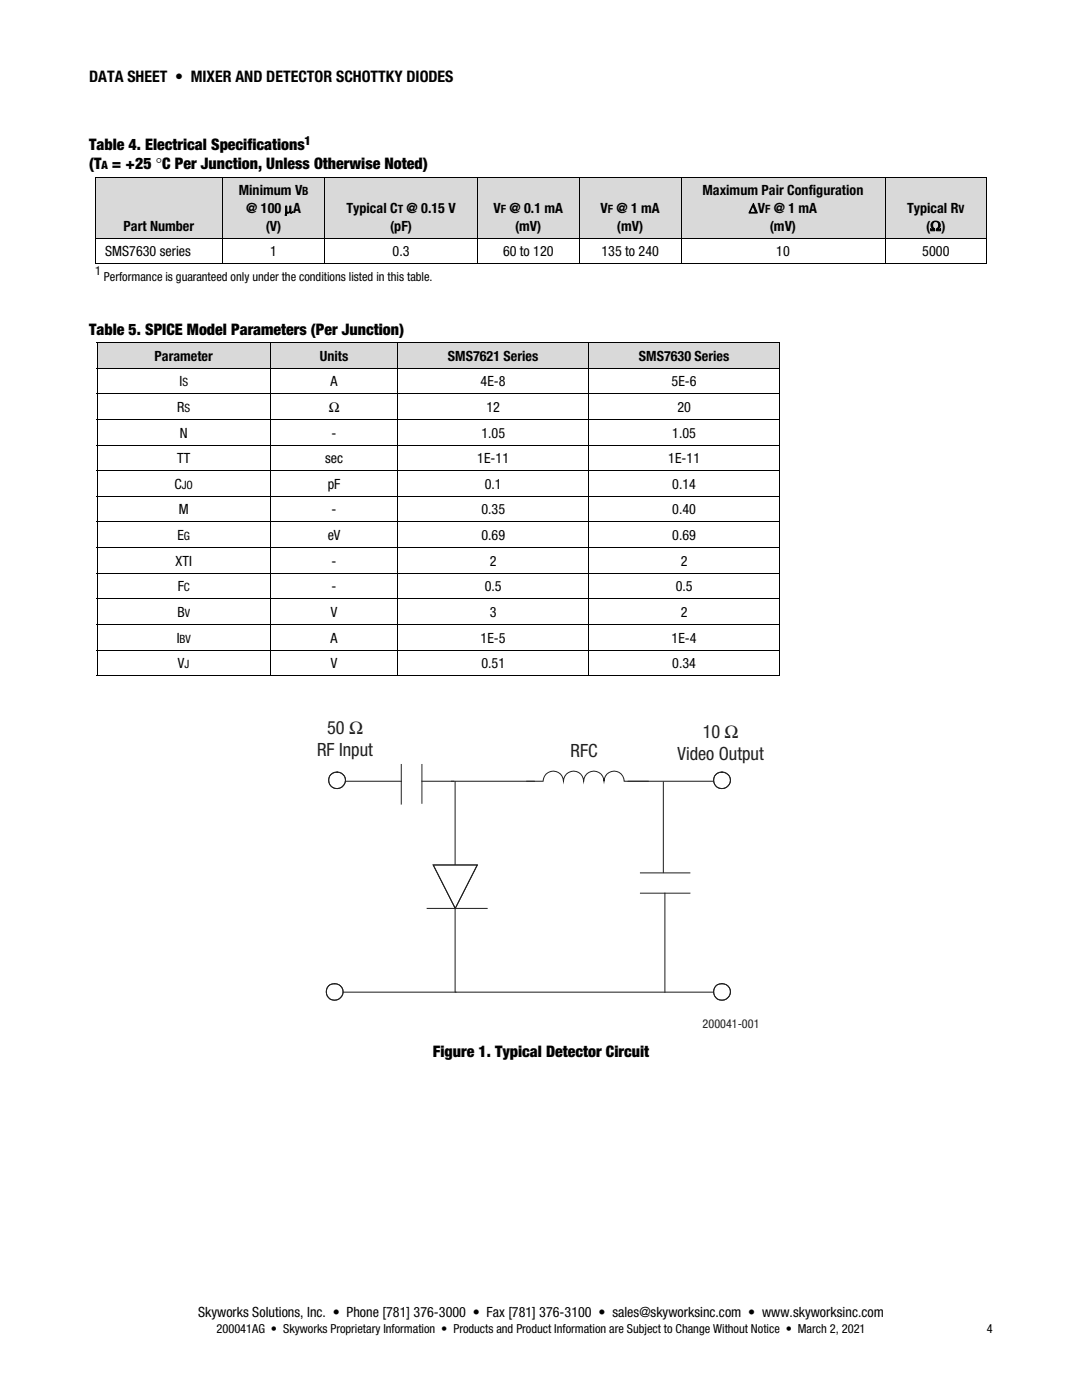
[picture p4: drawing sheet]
<svg xmlns="http://www.w3.org/2000/svg" width="216mm" height="279mm" viewBox="0 0 216 279" stroke-linecap="round" stroke-linejoin="round" font-family="sans-serif">
<g fill="#d9d9d9">
<path d="M19.1 35.5h25.3v12h-25.3z"/>
<path d="M21 42.5h21.4v5h-21.4z"/>
<path d="M44.5 35.5h20.2v12h-20.2z"/>
<path d="M46.5 35.5h16.3v4.2h-16.3z"/>
<path d="M46.5 39.7h16.3v3.5h-16.3z"/>
<path d="M46.5 43.2h16.3v4.3h-16.3z"/>
<path d="M64.9 35.5h30.3v12h-30.3z"/>
<path d="M66.8 39h26.5v4.2h-26.5z"/>
<path d="M66.8 43.2h26.5v4.3h-26.5z"/>
<path d="M95.4 35.5h20.1v12h-20.1z"/>
<path d="M97.3 39h16.3v4.2h-16.3z"/>
<path d="M97.3 43.2h16.3v4.3h-16.3z"/>
<path d="M115.7 35.5h20.1v12h-20.1z"/>
<path d="M117.6 39h16.3v4.2h-16.3z"/>
<path d="M117.6 43.2h16.3v4.3h-16.3z"/>
<path d="M136 35.5h40.5v12h-40.5z"/>
<path d="M137.9 35.5h36.7v4.2h-36.7z"/>
<path d="M137.9 39.7h36.7v3.5h-36.7z"/>
<path d="M137.9 43.2h36.7v4.3h-36.7z"/>
<path d="M176.7 35.5h20.1v12h-20.1z"/>
<path d="M178.6 39h16.3v4.2h-16.3z"/>
<path d="M178.6 43.2h16.3v4.3h-16.3z"/>
</g>
<path d="M18.9 35.3h.2v.2h-.2zM196.8 35.3h.2v.2h-.2zM18.9 52.6h.2v.1h-.2z" fill="#000"/>
<g fill="none" stroke="#000" stroke-width=".2">
<path d="M18.9 35.4h178.1M19 35.5v12M44.5 35.5v12M64.8 35.5v12M95.3 35.5v12M115.6 35.5v12M135.9 35.5v12M176.6 35.5v12M196.9 35.5v12M18.9 47.5h178.1M18.9 52.6h178.1M19 47.6v5"/>
<path d="M44.5 47.6v5M64.8 47.6v5M95.3 47.6v5M115.6 47.6v5M135.9 47.6v5M176.6 47.6v5M196.9 47.6v5"/>
</g>
<g fill="#d9d9d9">
<path d="M19.5 68.4h34.4v5h-34.4z"/>
<path d="M21.3 68.4h30.8v5h-30.8z"/>
<path d="M54.1 68.4h25.2v5h-25.2z"/>
<path d="M55.9 68.4h21.6v5h-21.6z"/>
<path d="M79.5 68.4h37.9v5h-37.9z"/>
<path d="M81.3 68.4h34.3v5h-34.3z"/>
<path d="M117.6 68.4h37.9v5h-37.9z"/>
<path d="M119.4 68.4h34.3v5h-34.3z"/>
</g>
<g fill="#000">
<path d="M19.3 68.3h.2v.1h-.2zM155.5 68.3h.2v.1h-.2zM155.5 73.4h.2v.2h-.2zM155.5 78.5h.2v.2h-.2zM155.5 83.6h.2v.2h-.2zM155.5 88.7h.2v.2h-.2zM155.5 93.8h.2v.2h-.2zM155.5 99h.2v.1h-.2zM155.5 104.1h.2v.1h-.2zM155.5 109.2h.2v.1h-.2zM155.5 114.3h.2v.2h-.2zM155.5 119.4h.2v.2h-.2z"/>
<path d="M155.5 124.5h.2v.2h-.2zM155.5 129.6h.2v.2h-.2zM155.5 134.8h.2v.1h-.2z"/>
</g>
<g fill="none" stroke="#000" stroke-width=".2">
<path d="M19.3 68.3h136.2M19.3 73.5h136.2M19.4 68.4v5M19.4 73.6v4.9M19.4 78.7v4.9M54 68.4v5M54 73.6v4.9M54 78.7v4.9M79.4 68.4v5M79.4 73.6v4.9M79.4 78.7v4.9M117.5 68.4v5"/>
<path d="M117.5 73.6v4.9M117.5 78.7v4.9M155.5 78.6h-136.2M155.6 68.4v5M155.6 73.6v4.9M155.6 78.7v4.9M19.3 83.7h136.2M19.3 88.8h136.2M19.4 83.8v4.9M19.4 88.9v4.9M19.4 94v5M19.4 99.1v5"/>
<path d="M54 83.8v4.9M54 88.9v4.9M54 94v5M54 99.1v5M79.4 83.8v4.9M79.4 88.9v4.9M79.4 94v5M79.4 99.1v5M117.5 83.8v4.9M117.5 88.9v4.9M117.5 94v5M117.5 99.1v5"/>
<path d="M155.5 93.9h-136.2M155.5 99h-136.2M155.6 83.8v4.9M155.6 88.9v4.9M155.6 94v5M155.6 99.1v5M19.3 109.3h136.2M19.4 104.2v5M19.4 109.3v5M19.4 114.5v4.9M19.4 119.6v4.9M54 104.2v5"/>
<path d="M54 109.3v5M54 114.5v4.9M54 119.6v4.9M79.4 104.2v5M79.4 109.3v5M79.4 114.5v4.9M79.4 119.6v4.9M117.5 104.2v5M117.5 109.3v5M117.5 114.5v4.9M117.5 119.6v4.9M155.5 104.2h-136.2"/>
<path d="M155.5 114.4h-136.2M155.5 119.5h-136.2M155.6 104.2v5M155.6 109.3v5M155.6 114.5v4.9M155.6 119.6v4.9M19.3 124.6h136.2M19.3 134.9h34.6M19.4 124.7v4.9M19.4 129.8v5.1M54 124.7v4.9M54 129.8v5.1"/>
<path d="M54.1 134.9h25.2M79.4 124.7v4.9M79.4 129.8v5.1M79.5 134.9h37.9M117.5 124.7v4.9M117.5 129.8v5.1M117.6 134.9h37.9M155.5 129.7h-136.2M155.6 124.7v4.9M155.6 129.8v5.1"/>
</g>
<path d="M66.6 155.9h13.5M84.2 155.9h6.3M90.8 156v19.1M90.8 178.8v19.2" fill="none" stroke="#231f20" stroke-width=".2"/>
<path d="M86.4 172.6h8.8l-4.4 8.7z" fill="#fff"/>
<path d="M90.1 155.9h16.5M125.3 155.9h18.5M86.4 172.6h8.8l-4.4 8.7zM66.8 198h24.2" fill="none" stroke="#231f20" stroke-width=".2"/>
<circle cx="144.1" cy="155.7" r="1.66" fill="#fff"/>
<g fill="none" stroke="#231f20" stroke-width=".2">
<path d="M80.1 152.6v7.9M84.2 152.6v7.7M105.1 155.9h3.3a2.03 2.03 0 0 1 2-2 2.03 2.03 0 0 1 2 2 2.02 2.02 0 0 1 2-2 2.02 2.02 0 0 1 2.1 2 2.03 2.03 0 0 1 2-2 2.03 2.03 0 0 1 2 2 2.02 2.02 0 0 1 2-2 2.02 2.02 0 0 1 2.1 2h4.7M132.4 156.1v18M127.8 178.3h9.9M127.8 174.2h9.9M132.7 178.3v19.7M85.2 181.3h12M91 198h52.3"/>
<circle cx="144.1" cy="155.7" r="1.66"/>
</g>
<circle cx="144.1" cy="198" r="1.66" fill="#fff"/>
<circle cx="144.1" cy="198" r="1.66" fill="none" stroke="#231f20" stroke-width=".2"/>
<circle cx="67.3" cy="155.8" r="1.67" fill="#fff"/>
<circle cx="67.3" cy="155.8" r="1.67" fill="none" stroke="#231f20" stroke-width=".2"/>
<circle cx="66.8" cy="198" r="1.66" fill="#fff"/>
<circle cx="66.8" cy="198" r="1.66" fill="none" stroke="#231f20" stroke-width=".2"/>
<g font-size="3.6" fill="#231f20">
<text x="65.3" y="146.5">50 Ω</text>
<text x="140.2" y="147.3">10 Ω</text>
<text x="63.3" y="150.9">RF Input</text>
<text x="113.8" y="151.2">RFC</text>
<text x="135.2" y="151.6">Video Output</text>
</g>
<g font-size="3.2">
<text x="17.8" y="16.4">DATA SHEET • MIXER AND DETECTOR SCHOTTKY DIODES</text>
<text x="17.8" y="29.9">Table 4. Electrical Specifications</text>
<text x="17.8" y="33.8">(T = +25 °C Per Junction, Unless Otherwise Noted)</text>
<text x="17.8" y="66.8">Table 5. SPICE Model Parameters (Per Junction)</text>
<text x="86.4" y="210.9">Figure 1. Typical Detector Circuit</text>
</g>
<g font-size="2.8">
<text x="47.6" y="39">Minimum V</text>
<text x="140.2" y="39">Maximum Pair Configuration</text>
<text x="24.7" y="46">Part Number</text>
<text x="49.1" y="42.5">@ 100 μA</text>
<text x="53" y="46.1">(V)</text>
<text x="69.1" y="42.5">Typical C @ 0.15 V</text>
<text x="77.9" y="46.1">(pF)</text>
<text x="98.5" y="42.5">V @ 0.1 mA</text>
<text x="102.8" y="46.1">(mV)</text>
<text x="119.8" y="42.5">V @ 1 mA</text>
<text x="123.1" y="46.1">(mV)</text>
<text x="149.4" y="42.5">ΔV @ 1 mA</text>
<text x="153.6" y="46.1">(mV)</text>
<text x="181" y="42.5">Typical R</text>
<text x="184.8" y="46.1">(Ω)</text>
<text x="21" y="51.2">SMS7630 series</text>
<text x="53.9" y="51.2">1</text>
<text x="78.3" y="51.2">0.3</text>
<text x="100.4" y="51.2">60 to 120</text>
<text x="120" y="51.2">135 to 240</text>
<text x="154.9" y="51.2">10</text>
<text x="184" y="51.2">5000</text>
<text x="30.8" y="72">Parameter</text>
<text x="63.8" y="72">Units</text>
<text x="89.4" y="72">SMS7621 Series</text>
<text x="127.5" y="72">SMS7630 Series</text>
<text x="35.8" y="77.1">I</text>
<text x="66" y="77.1">A</text>
<text x="95.9" y="77.1">4E-8</text>
<text x="134" y="77.1">5E-6</text>
<text x="35.4" y="82.2">R</text>
<text x="65.6" y="82.2">Ω</text>
<text x="97.1" y="82.2">12</text>
<text x="135.2" y="82.2">20</text>
<text x="35.9" y="87.3">N</text>
<text x="66.2" y="87.3">-</text>
<text x="96.1" y="87.3">1.05</text>
<text x="134.2" y="87.3">1.05</text>
<text x="35.4" y="92.4">TT</text>
<text x="64.9" y="92.4">sec</text>
<text x="95.2" y="92.4">1E-11</text>
<text x="133.3" y="92.4">1E-11</text>
<text x="34.8" y="97.6">C</text>
<text x="65.4" y="97.6">pF</text>
<text x="96.7" y="97.6">0.1</text>
<text x="134.2" y="97.6">0.14</text>
<text x="35.4" y="107.8">E</text>
<text x="35.7" y="102.7">M</text>
<text x="65.4" y="107.8">eV</text>
<text x="66.2" y="102.7">-</text>
<text x="96.1" y="102.7">0.35</text>
<text x="96.1" y="107.8">0.69</text>
<text x="134.2" y="107.8">0.69</text>
<text x="134.2" y="102.7">0.40</text>
<text x="35.1" y="112.9">XTI</text>
<text x="66.2" y="112.9">-</text>
<text x="97.7" y="112.9">2</text>
<text x="135.8" y="112.9">2</text>
<text x="35.5" y="118">F</text>
<text x="66.2" y="118">-</text>
<text x="96.7" y="118">0.5</text>
<text x="134.8" y="118">0.5</text>
<text x="35.4" y="123.1">B</text>
<text x="66" y="123.1">V</text>
<text x="97.7" y="123.1">3</text>
<text x="135.8" y="123.1">2</text>
<text x="35.3" y="128.2">I</text>
<text x="66" y="128.2">A</text>
<text x="95.9" y="128.2">1E-5</text>
<text x="134" y="128.2">1E-4</text>
<text x="35.5" y="133.3">V</text>
<text x="66" y="133.3">V</text>
<text x="96" y="133.3">0.51</text>
<text x="134.2" y="133.3">0.34</text>
<text x="39.5" y="262.8">Skyworks Solutions, Inc. • Phone [781] 376-3000 • Fax [781] 376-3100 • sales@skyworksinc.com • www.skyworksinc.com</text>
</g>
<g font-size="2.5">
<text x="60.8" y="28.9">1</text>
<text x="19" y="54.9">1</text>
<text x="20.7" y="56">Performance is guaranteed only under the conditions listed in this table.</text>
<text x="43.2" y="266.1">200041AG • Skyworks Proprietary Information • Products and Product Information are Subject to Change Without Notice • March 2, 2021</text>
<text x="196.9" y="266.1">4</text>
</g>
<text font-size="2.4" fill="#231f20" x="140.2" y="205.1">200041-001</text>
<g font-size="2.3">
<text x="20.2" y="33.8">A</text>
<text x="60.3" y="39">B</text>
<text x="79.4" y="42.5">T</text>
<text x="99.9" y="42.5">F</text>
<text x="121.3" y="42.5">F</text>
<text x="152.7" y="42.5">F</text>
<text x="191.3" y="42.5">V</text>
<text x="36.4" y="77.1">S</text>
<text x="36.8" y="82.2">S</text>
<text x="36.3" y="97.6">JO</text>
<text x="36.7" y="107.8">G</text>
<text x="36.7" y="118">C</text>
<text x="36.9" y="123.1">V</text>
<text x="35.8" y="128.2">BV</text>
<text x="36.8" y="133.3">J</text>
</g>
</svg>
